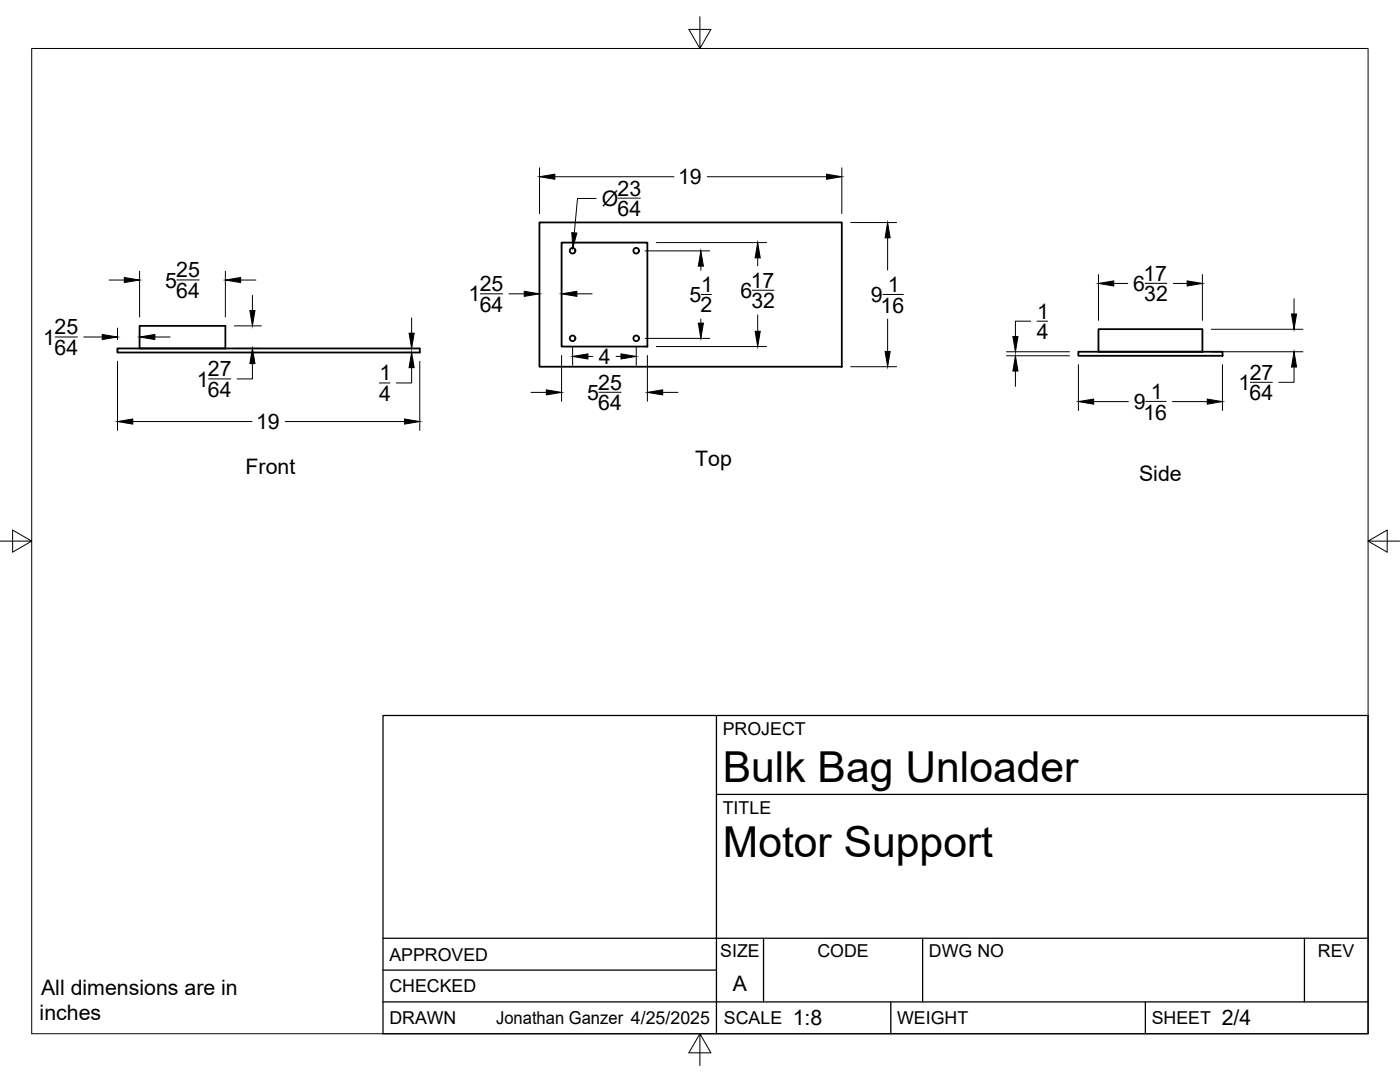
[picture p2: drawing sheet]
<svg xmlns="http://www.w3.org/2000/svg" width="279mm" height="216mm" viewBox="0 0 279 216" stroke-linecap="round" stroke-linejoin="round" font-family="sans-serif">
<!-- layer: Visible -->
<g fill="none" stroke="#000" stroke-width=".36">
<path d="M107.7 44.4h60.3v28.8h-60.3zM112.1 48.4h17.1v20.8h-17.1zM23.4 69.5h60.4v.8h-60.4zM27.9 65h17.1v4.5h-17.1zM215.2 70.2h28.8v.8h-28.8zM219.2 65.7h20.8v4.5h-20.8z"/>
<circle cx="114.3" cy="50" r=".56"/>
<circle cx="127" cy="50" r=".56"/>
<circle cx="114.3" cy="67.5" r=".56"/>
<circle cx="127" cy="67.5" r=".56"/>
</g>
<!-- layer: Border -->
<path d="M6.3 9.7h266.7v196.6h-266.7zM139.7 3.3v6.4l2.2-3.8h-4.4l2.2 3.8M0 108h6.3l-3.8-2.2v4.4l3.8-2.2M273 108l3.8 2.2v-4.4l-3.8 2.2h6.4M139.7 206.3l-2.2 3.8h4.4l-2.2-3.8v6.3" fill="none" stroke="#000" stroke-width=".2"/>
<!-- layer: Titleblock -->
<path d="M76.4 142.8h196.6v63.5h-196.6zM143 158.5h130M143 142.8v63.5M76.4 199.9h196.6M76.4 193.6h66.6M76.4 187.2h196.6M152.4 187.2v12.7M177.8 199.9v6.4M184.1 187.2v12.7M228.6 199.9v6.4M260.3 187.2v12.7" fill="none" stroke="#000" stroke-width=".25"/>
<!-- layer: FD_Dimensions -->
<g fill="none" stroke="#000" stroke-width=".2">
<path d="M107.7 33.5v9.1M110.7 35.3h23.8M119 39.6h-3.7l-.7 6.9M123.4 39.5h4.4M141.1 35.3h23.9M168 33.5v9.1M21.8 55.9h3M27.9 54.1v9.1M35.3 55.9h4.5M45 54.1v9.1M48 55.9h3.1M50.4 58.9v3.1"/>
<path d="M95.9 58.6h4.4M101.6 58.6h3M107.7 56.9v.5M112.1 56.9v.5M115.1 58.6h3.1M128.8 50.1h12.8M131 48.4h22M139.9 53.1v.8M140 58.8h2M150.1 57.9h4.4M151.2 51.5v1.5M169.8 44.4h9.1"/>
<path d="M176.2 58.8h4.1M177.1 47.5v6.4M219.2 54.8v9.1M222.3 56.6h2.8M228.5 56.5h4.4M234.1 56.6h2.8M240 54.8v9.1M258.3 59.6v3.1M11 67.2h4.5M16.7 67.2h3.7M23.5 65.5v2.3M23.5 72.1v13.8"/>
<path d="M27.9 65.5v2.2M30.9 67.2h3.1M41.6 75.6h4.5M46.8 65h5.4M46.8 69.5h5.4M50.4 72.6v3h-3.1M75.7 76.4h2.1M80.4 69.5h1.6M80.4 70.3h1.6M82.1 73.4v3h-3M82.1 63.4v3.1M83.8 72.1v13.8"/>
<path d="M106 78.3h3M112.1 70.9v9.2M114.3 69.3v3.6M117.3 71.1h1M119.5 78.3h4.5M123 71.1h.9M127 69.3v3.6M128.8 67.5h12.8M129.2 70.9v9.2M131 69.2h22M132.2 78.3h3.1M139.9 63.6v.9"/>
<path d="M151.2 62.8v3.3M169.8 73.2h9.1M177.1 63.7v6.4M200.9 70.2h12.5M200.9 71h12.5M202.6 74v3.1M205.7 64.1h-3.1v3M207 64.1h2.1M215.2 72.8v9.1M241.7 65.7h18.3M241.7 70.2h18.3M244 72.8v9.1"/>
<path d="M249.5 76.3h4.4M258.3 73.2v3.1h-3.1M26.5 84.1h23.8M56.9 84.1h23.8M218.3 80.1h6.9M228.6 80.1h4.1M234 80.1h6.9"/>
</g>
<g fill="#000" stroke="#000" stroke-width=".2">
<path d="M107.7 35.3l3-.5v1zM165 34.8l3 .5-3 .5zM24.8 55.4l3.1 .5-3.1 .5zM45 55.9l3-.5v1zM104.6 58.1l3.1 .5-3.1 .5zM114.1 46.4l1 .1-.8 3zM112.1 58.6l3-.5v1zM139.9 50.1l.5 3h-1zM151.2 48.4l.5 3.1h-1zM177.1 44.4l.6 3.1h-1.1zM219.2 56.6l3.1-.6v1.1zM236.9 56l3.1 .6-3.1 .5z"/>
<path d="M20.4 66.7l3.1 .5-3.1 .6zM27.9 67.2l3-.5v1.1zM49.9 62h1l-.5 3zM50.4 69.5l.5 3.1h-1zM81.6 66.5h1.1l-.6 3zM82.1 70.3l.6 3.1h-1.1zM109 77.8l3.1 .5-3.1 .5zM114.3 71.1l3-.5v1zM123.9 70.6l3.1 .5-3.1 .5zM129.2 78.3l3-.5v1zM139.4 64.5h1l-.5 3zM150.7 66.1h1l-.5 3.1z"/>
<path d="M176.6 70.1h1.1l-.6 3.1zM202.6 71l.6 3h-1.1zM202.1 67.1h1.1l-.6 3.1zM215.2 80.1l3.1-.5v1zM240.9 79.6l3.1 .5-3.1 .5zM257.7 62.7h1.1l-.5 3zM258.3 70.2l.5 3h-1.1zM23.5 84.1l3-.5v1zM80.7 83.6l3.1 .5-3.1 .5z"/>
</g>
<g font-size="8.5">
<text x="144.3" y="156">Bulk Bag Unloader</text>
<text x="144.3" y="171">Motor Support</text>
</g>
<g font-size="4.3">
<text x="120.1" y="41.1">Ø</text>
<text x="123.3" y="39">23</text>
<text x="135.3" y="36.8">19</text>
<text x="123.3" y="43.2">64</text>
<text x="32.9" y="57.4">5</text>
<text x="35.2" y="55.4">25</text>
<text x="35.2" y="59.5">64</text>
<text x="95.7" y="58.1">25</text>
<text x="139.9" y="58.3">1</text>
<text x="147.8" y="59.4">6</text>
<text x="149.8" y="57.4">17</text>
<text x="177.2" y="58.3">1</text>
<text x="226.2" y="58.1">6</text>
<text x="228.2" y="56">17</text>
<text x="93.5" y="60.2">1</text>
<text x="95.7" y="62.3">64</text>
<text x="137.6" y="60.3">5</text>
<text x="139.8" y="62.3">2</text>
<text x="150" y="61.5">32</text>
<text x="173.8" y="60.3">9</text>
<text x="175.7" y="62.4">16</text>
<text x="207" y="63.6">1</text>
<text x="228.3" y="60.2">32</text>
<text x="8.6" y="68.8">1</text>
<text x="10.9" y="66.7">25</text>
<text x="10.9" y="70.9">64</text>
<text x="206.9" y="67.6">4</text>
<text x="39.3" y="77.1">1</text>
<text x="41.5" y="75.1">27</text>
<text x="75.8" y="75.9">1</text>
<text x="119.4" y="77.8">25</text>
<text x="119.5" y="72.6">4</text>
<text x="247.2" y="77.8">1</text>
<text x="249.4" y="75.8">27</text>
<text x="41.5" y="79.2">64</text>
<text x="75.7" y="80">4</text>
<text x="117.2" y="79.8">5</text>
<text x="119.4" y="81.9">64</text>
<text x="226.3" y="81.6">9</text>
<text x="228.2" y="83.7">16</text>
<text x="229.7" y="79.6">1</text>
<text x="249.4" y="79.9">64</text>
<text x="51.1" y="85.6">19</text>
<text x="49" y="94.5">Front</text>
<text x="138.7" y="93">Top</text>
<text x="227.3" y="96">Side</text>
<text x="146.3" y="197.7">A</text>
<text x="7.9" y="203.6">inches</text>
<text x="8.2" y="198.5">All dimensions are in</text>
<text x="158.2" y="204.6">1:8</text>
<text x="243.8" y="204.6">2/4</text>
</g>
<g font-size="3.5">
<text x="144.3" y="146.6">PROJECT</text>
<text x="144.3" y="162.3">TITLE</text>
<text x="77.7" y="191.7">APPROVED</text>
<text x="143.7" y="191">SIZE</text>
<text x="163.1" y="191">CODE</text>
<text x="185.4" y="191">DWG NO</text>
<text x="263" y="191">REV</text>
<text x="77.7" y="198">CHECKED</text>
<text x="77.7" y="204.4">DRAWN</text>
<text x="99" y="204.4">Jonathan Ganzer 4/25/2025</text>
<text x="144.5" y="204.4">SCALE</text>
<text x="179" y="204.4">WEIGHT</text>
<text x="229.8" y="204.4">SHEET</text>
</g>
</svg>
